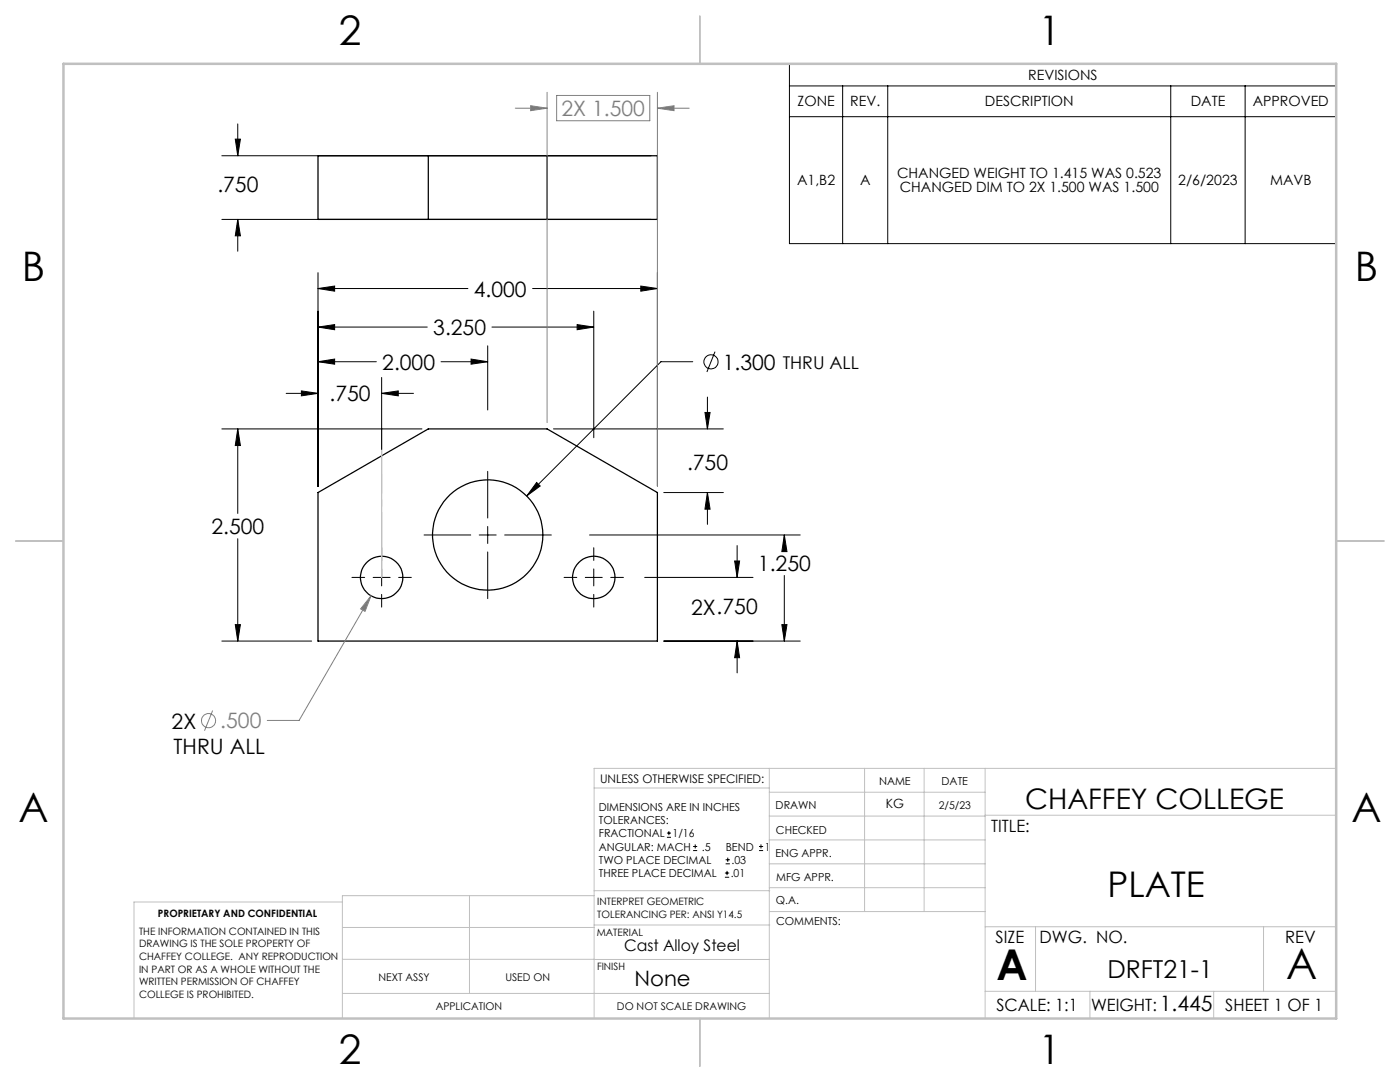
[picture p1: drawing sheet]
<svg xmlns="http://www.w3.org/2000/svg" width="279mm" height="216mm" viewBox="0 0 279 216" stroke-linecap="round" stroke-linejoin="round" font-family="sans-serif">
<g fill="none" stroke="#000" stroke-width=".25">
<path d="M63.5 31.1h67.7v12.7h-67.7zM85.5 31.1v12.7M109.2 31.1v12.7M63.5 98.3l22-12.7h23.7l22 12.7v29.6h-67.7z"/>
<circle cx="76.2" cy="115.2" r="4.2"/>
<circle cx="97.3" cy="106.8" r="11"/>
<circle cx="118.5" cy="115.2" r="4.2"/>
</g>
<g fill="none" stroke="#000" stroke-width=".2">
<path d="M157.6 12.7h109.1v35.9h-109.1zM157.6 17.1h109.1M168.2 17.1v31.5M177.2 17.1v31.5M233.6 17.1v31.5M248.5 17.1v31.5M44.3 31.1h85.6M47 27.8h1l-.6 3.3zM47.4 24.7v6.4M157.6 23.3h109.1M44.3 43.8h85.6M47.4 43.8v6.3"/>
<path d="M47.4 43.8l.6 3.3h-1zM63.5 54.4v42.6M63.5 57.6h29.9M63.5 57.6l3.3-.5v1zM106.3 57.6h24.9M127.9 57.1l3.3 .5-3.3 .5zM131.2 54.4v42.6M57.1 78.5h6.4M60.1 78l3.4 .5-3.4 .5zM63.5 72.2h11.6M63.5 65.3h21.8M63.5 72.2l3.3-.6v1.1z"/>
<path d="M63.5 65.3l3.3-.5v1zM76.2 75.3v14.4M76.2 78.5h6.3M76.2 78.5l3.3-.5v1zM88 72.2h9.3M94 71.6l3.3 .6-3.3 .5zM97.3 69v12.8M98.2 65.3h20.3M115.2 64.8l3.3 .5-3.3 .5zM118.5 62.1v25.2M138.3 72.2h-6.4l-26.8 26.8M141.2 79.2v6.4"/>
<path d="M142.7 70.2l-1.6 4M44.3 85.6h39.9M47.4 85.6v16.8M47.4 85.6l.6 3.3h-1zM97.3 94.1v9.3M107.1 96.3l.7 .7-2.7 2zM110.5 85.6h33.9M132.5 98.3h11.9M140.7 82.3h1l-.5 3.3zM141.2 98.3v6.3M141.2 98.3l.5 3.3h-1zM47.4 107.5v20.4"/>
<path d="M70.2 115.2h2.6M74.5 115.2h3.4M76.2 109.3v2.5M76.2 113.5v3.4M76.2 118.6v2.5M79.6 115.2h2.5M84.6 106.8h9.3M95.6 106.8h3.4M97.3 105.1v3.3M97.3 110.1v9.4M100.7 106.8h9.3M112.6 115.2h2.5"/>
<path d="M116.8 115.2h3.4M117.7 106.8h42M118.5 109.3v2.5M118.5 113.5v3.4M118.5 118.6v2.5M121.9 115.2h2.5M128.7 115.2h21.6M146.6 111.9h1l-.5 3.3zM147.1 108.9v6.3M156.5 106.8v3M156.5 114.8v13.1M156.5 106.8l.6 3.3h-1.1z"/>
<path d="M44.3 127.9h17.9M47 124.6h1l-.6 3.3zM132.5 127.9h27.2M147.1 127.9v6.4M147.1 127.9l.5 3.3h-1zM156 124.6h1.1l-.6 3.3zM133.1 167.1h.8M133.1 166.2h.8M133.5 165.8v.9M138.3 169.7h.8M138.3 168.9h.8M138.7 168.5v.8"/>
<path d="M144.7 175h.8M144.7 174.2h.8M144.8 172.4h.9M144.8 171.6h.9M145.1 173.8v.8M145.2 171.1v.9M151.5 169.7h.8M151.5 168.9h.8M151.9 168.5v.8"/>
<circle cx="141.9" cy="72.2" r="1.42"/>
</g>
<g fill="none" stroke="#808080" stroke-width=".2">
<path d="M109.2 18.4v65.9M111.1 19h18.6v5.1h-18.6zM131.2 18.4v78.6M102.8 21.6h6.4M105.9 21.1l3.3 .5-3.3 .5zM131.2 21.6l3.3-.5v1zM131.2 21.6h6.3M74 118.9l-1.2 3.1-.8-.5zM74 118.9l-14.3 24.9h-6.4M42.4 141.8l-1.6 4"/>
<circle cx="41.6" cy="143.8" r="1.41"/>
</g>
<path d="M76.2 115.2v-29.8" fill="none" stroke="#c0c0c0" stroke-width=".2" stroke-dasharray="15.2 1.3 1.3 1.3" stroke-dashoffset="2.3"/>
<g fill="none" stroke="#c0c0c0" stroke-width=".2">
<path d="M76.2 85.4v29.8M118.6 157.2h34.9M153.5 153.3v49.9M153.5 158.1h43.1M172.5 153.3v28.6M184.4 153.3v28.6M196.6 153.3v49.9M266.7 153.3h-148.1v49.9M68.3 180h-41.6v23.2M93.7 178.7v19.5M118.6 178.7h-50.3v24.5M118.6 177.7h35"/>
<path d="M153.5 167.6h43.1M153.5 162.8h43.1M153.5 172.4h43.1M153.5 177.1h43.1M196.6 162.7h70.1M68.3 198.2h85.2M68.3 191.4l85.2 .1M68.3 185.1h50.3M118.6 184.6h35M153.6 181.9h43M196.6 197.8h70.1M196.6 184.9h70.1"/>
<path d="M206.7 184.9v12.9M217.5 197.8v5.4M242.2 197.8v5.4M252.2 184.9v12.9"/>
</g>
<path d="M139.7 3.2v9.5M3.1 107.9h9.6M266.7 107.9h9.5M139.7 203.2v9.6" fill="none" stroke="#c0c0c0" stroke-width=".25"/>
<path d="M12.7 12.7h254v190.5h-254z" fill="none" stroke="#c0c0c0" stroke-width=".5"/>
<path d="M47 27.8h1l-.6 3.3zM47.4 43.8l.6 3.3h-1zM63.5 57.6l3.3-.5v1zM127.9 57.1l3.3 .5-3.3 .5zM47 124.6h1l-.6 3.3zM47.4 85.6l.6 3.3h-1zM140.7 82.3h1l-.5 3.3zM141.2 98.3l.5 3.3h-1zM60.1 78l3.4 .5-3.4 .5zM76.2 78.5l3.3-.5v1zM63.5 72.2l3.3-.6v1.1zM94 71.6l3.3 .6-3.3 .5zM63.5 65.3l3.3-.5v1zM115.2 64.8l3.3 .5-3.3 .5zM146.6 111.9h1l-.5 3.3zM147.1 127.9l.5 3.3h-1zM156.5 106.8l.6 3.3h-1.1zM156 124.6h1.1l-.6 3.3zM107.1 96.3l-2 2.7 2.7-2z" fill="#000"/>
<path d="M74 118.9l-2 2.6 .8 .5zM131.2 21.6l3.3-.5v1zM105.9 21.1l3.3 .5-3.3 .5z" fill="#808080"/>
<g font-size="8.5">
<text x="198.9" y="195.5">A</text>
<text x="256.7" y="195.4">A</text>
</g>
<g font-size="8.1">
<text x="67.6" y="8.9">2</text>
<text x="207.3" y="8.9">1</text>
<text x="4.4" y="56.1">B</text>
<text x="270.4" y="56.1">B</text>
<text x="3.7" y="164.1">A</text>
<text x="269.7" y="164.1">A</text>
<text x="67.6" y="212.4">2</text>
<text x="207.3" y="212.4">1</text>
</g>
<text font-size="7.1" x="221" y="179">PLATE</text>
<text font-size="5.6" x="204.6" y="161.4">CHAFFEY COLLEGE</text>
<text font-size="4.9" x="221" y="195.1">DRFT21-1</text>
<g font-size="4.2" fill="#808080">
<text x="112.1" y="23.2">2X 1.500</text>
<text x="44" y="145.3">.500</text>
</g>
<g font-size="4.2">
<text x="43.4" y="38.3">.750</text>
<text x="94.6" y="59.2">4.000</text>
<text x="86.5" y="66.9">3.250</text>
<text x="76.3" y="73.8">2.000</text>
<text x="144.2" y="73.7">1.300</text>
<text x="65.8" y="80.1">.750</text>
<text x="137.1" y="93.8">.750</text>
<text x="42.2" y="106.6">2.500</text>
<text x="151.3" y="113.9">1.250</text>
<text x="137.9" y="122.7">2X.750</text>
<text x="34.2" y="145.5">2X</text>
<text x="34.6" y="150.5">THRU ALL</text>
<text x="126.6" y="196.8">None</text>
<text x="231.5" y="201.8">1.445</text>
</g>
<text font-size="3.5" x="156.2" y="73.6">THRU ALL</text>
<g font-size="3.4">
<text x="197.8" y="166">TITLE:</text>
<text x="198.7" y="188.1">SIZE</text>
<text x="207.5" y="188.1">DWG. NO.</text>
<text x="256.5" y="188.2">REV</text>
<text x="198.8" y="201.7">SCALE: 1:1</text>
<text x="217.7" y="201.8">WEIGHT:</text>
<text x="244.5" y="201.7">SHEET 1 OF 1</text>
</g>
<text font-size="3.2" x="124.6" y="189.8">Cast Alloy Steel</text>
<g font-size="2.8">
<text x="205.2" y="16">REVISIONS</text>
<text x="159.2" y="21.2">ZONE</text>
<text x="169.7" y="21.2">REV.</text>
<text x="196.6" y="21.2">DESCRIPTION</text>
<text x="237.6" y="21.2">DATE</text>
<text x="250" y="21.2">APPROVED</text>
<text x="179" y="35.6">CHANGED WEIGHT TO 1.415 WAS 0.523</text>
<text x="159.1" y="37">A1,B2</text>
<text x="171.6" y="37">A</text>
<text x="179.6" y="38.4">CHANGED DIM TO 2X 1.500 WAS 1.500</text>
<text x="235.2" y="37">2/6/2023</text>
<text x="253.5" y="37">MAVB</text>
</g>
<text font-size="2.5" x="176.8" y="161.3">KG</text>
<text font-size="2.4" x="119.8" y="156.2">UNLESS OTHERWISE SPECIFIED:</text>
<g font-size="2.2">
<text x="119.5" y="161.8">DIMENSIONS ARE IN INCHES</text>
<text x="154.8" y="161.4">DRAWN</text>
<text x="175.4" y="156.6">NAME</text>
<text x="187.9" y="156.7">DATE</text>
<text x="119.5" y="164.4">TOLERANCES:</text>
<text x="119.5" y="167.1">FRACTIONAL</text>
<text x="134.2" y="167.1">1/16</text>
<text x="154.9" y="166.3">CHECKED</text>
<text x="119.5" y="172.4">TWO PLACE DECIMAL</text>
<text x="119.5" y="169.7">ANGULAR: MACH</text>
<text x="140.1" y="169.7">.5</text>
<text x="144.8" y="169.7">BEND</text>
<text x="146" y="172.4">.03</text>
<text x="152.6" y="169.7">1</text>
<text x="154.8" y="171">ENG APPR.</text>
<text x="119.5" y="175">THREE PLACE DECIMAL</text>
<text x="145.8" y="175">.01</text>
<text x="154.9" y="175.7">MFG APPR.</text>
<text x="154.9" y="180.4">Q.A.</text>
<text x="154.9" y="184.6">COMMENTS:</text>
</g>
<g font-size="2.1">
<text x="187.4" y="161.4">2/5/23</text>
<text x="75.5" y="195.7">NEXT ASSY</text>
<text x="100.9" y="195.7">USED ON</text>
<text x="86.9" y="201.5">APPLICATION</text>
<text x="123.1" y="201.6">DO NOT SCALE DRAWING</text>
</g>
<g font-size="2">
<text x="31.5" y="182.9">PROPRIETARY AND CONFIDENTIAL</text>
<text x="119.2" y="180.6">INTERPRET GEOMETRIC</text>
<text x="119.2" y="183.1">TOLERANCING PER: ANSI Y14.5</text>
<text x="27.8" y="186.5">THE INFORMATION CONTAINED IN THIS</text>
<text x="27.8" y="189">DRAWING IS THE SOLE PROPERTY OF</text>
<text x="27.8" y="191.6">CHAFFEY COLLEGE. ANY REPRODUCTION</text>
<text x="119.1" y="186.7">MATERIAL</text>
<text x="27.8" y="194.1">IN PART OR AS A WHOLE WITHOUT THE</text>
<text x="27.8" y="196.6">WRITTEN PERMISSION OF CHAFFEY</text>
<text x="119.1" y="193.5">FINISH</text>
<text x="27.8" y="199.1">COLLEGE IS PROHIBITED.</text>
</g>
</svg>
